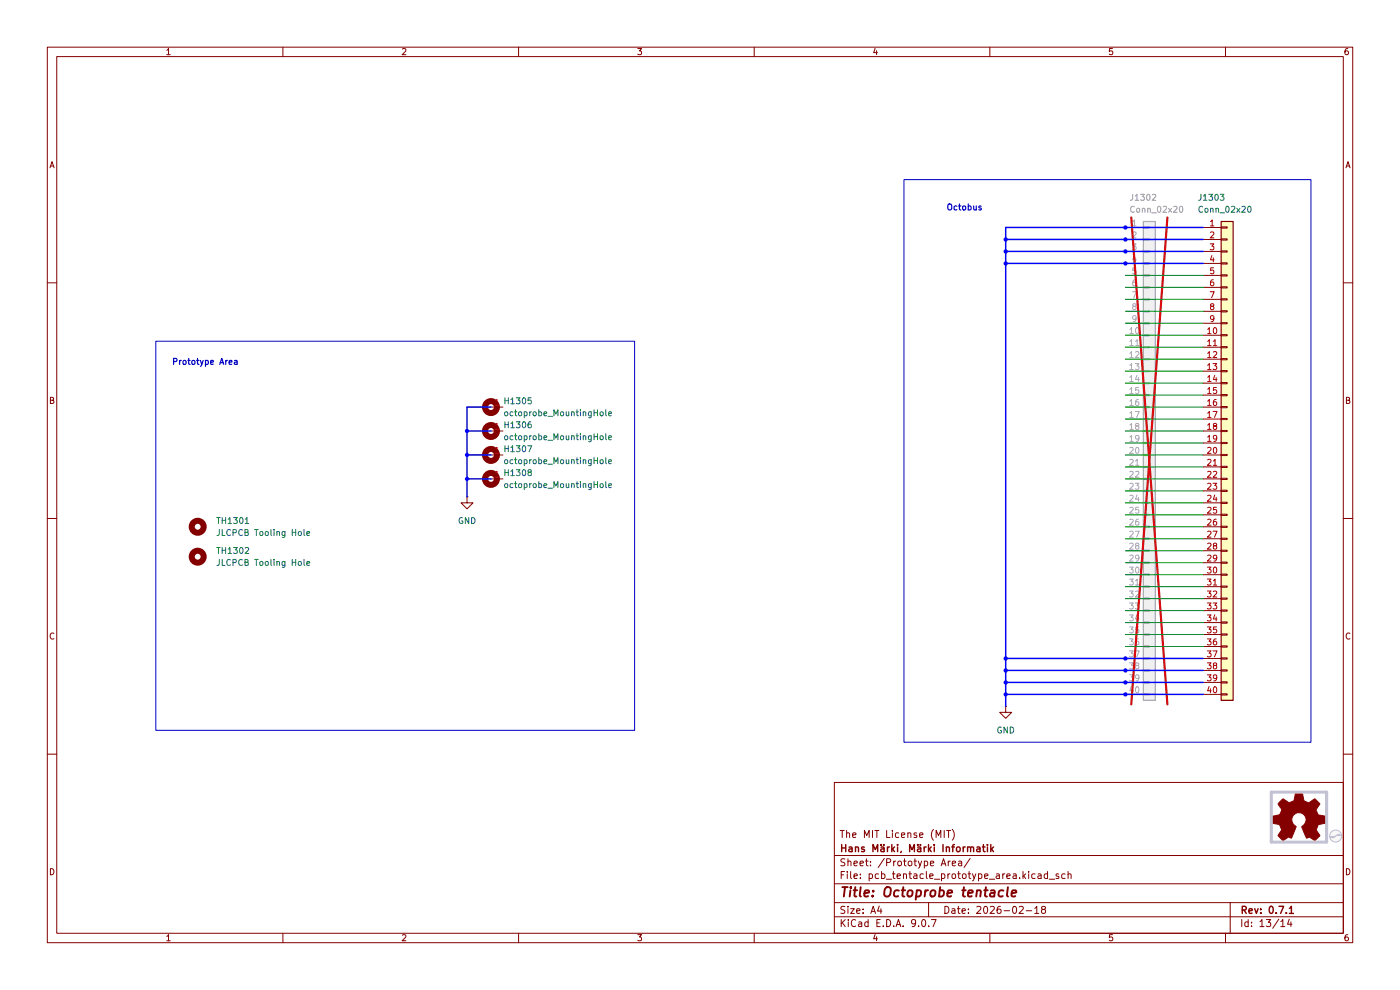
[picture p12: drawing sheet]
(kicad_sch
 (version 20250114)
 (generator "eeschema")
 (generator_version "9.0")
 (paper "A4")
 (title_block
  (title "Octoprobe tentacle")
  (date "2026-02-18")
  (rev "0.7.1")
  (company "Hans Märki, Märki Informatik")
  (comment 1 "The MIT License (MIT)"))
 (lib_symbols
  (symbol "00_project_library:JLCPCB_ToolingHole"
   (pin_numbers (hide yes))
   (pin_names
    (offset 0) (hide yes)) (exclude_from_sim no) (in_bom no) (on_board yes)
   (property "Reference" "TH" (at 3.81 1.27 0) (effects (font (size 1.27 1.27)) (justify left)))
   (property "Value" "JLCPCB Tooling Hole" (at 3.81 -1.27 0) (effects (font (size 1.27 1.27)) (justify left)))
   (property "Footprint" "00_project_library:JLCPCB_ToolingHole" (at 0 -3.81 0) (effects (font (size 1.27 1.27)) (hide yes)))
   (property "Datasheet" "https://jlcpcb.com/help/article/47-How-to-add-tooling-holes-for-PCB-assembly-order" (at 0 -11.43 0) (effects (font (size 1.27 1.27)) (hide yes)))
   (property "Description" "https://www.youtube.com/watch?v=C7-8nUU6e3E" (at 0 -7.62 0) (effects (font (size 1.27 1.27)) (hide yes)))
   (symbol "JLCPCB_ToolingHole_0_1"
    (circle (center 0 0) (radius 1.27) (stroke (width 1.27) (type default)) (fill (type none))))
   (embedded_fonts no))
  (symbol "00_project_library:octoprobe_MountingHole"
   (pin_names
    (offset 1.016)) (exclude_from_sim no) (in_bom yes) (on_board yes)
   (property "Reference" "H" (at 0 5.08 0) (effects (font (size 1.27 1.27))))
   (property "Value" "octoprobe_MountingHole" (at 0 3.175 0) (effects (font (size 1.27 1.27))))
   (property "Footprint" "MountingHole:MountingHole_3.2mm_M3_DIN965_Pad" (at 0 0 0) (effects (font (size 1.27 1.27)) (hide yes)))
   (property "Datasheet" "~" (at 0 0 0) (effects (font (size 1.27 1.27)) (hide yes)))
   (property "Description" "Mounting Hole without connection" (at 0 0 0) (effects (font (size 1.27 1.27)) (hide yes)))
   (symbol "octoprobe_MountingHole_0_0"
    (pin power_in line (at 0 0 0) (length 2.54) (name "" (effects (font (size 1.27 1.27)))) (number "1" (effects (font (size 1.27 1.27))))))
   (symbol "octoprobe_MountingHole_0_1"
    (circle (center 0 0) (radius 1.27) (stroke (width 1.27) (type default)) (fill (type none))))
   (embedded_fonts no))
  (symbol "Connector_Generic:Conn_01x40"
   (pin_names
    (offset 1.016) (hide yes)) (exclude_from_sim no) (in_bom yes) (on_board yes)
   (property "Reference" "J" (at 0 50.8 0) (effects (font (size 1.27 1.27))))
   (property "Value" "Conn_01x40" (at 0 -53.34 0) (effects (font (size 1.27 1.27))))
   (property "Footprint" "" (at 0 0 0) (effects (font (size 1.27 1.27)) (hide yes)))
   (property "Datasheet" "~" (at 0 0 0) (effects (font (size 1.27 1.27)) (hide yes)))
   (property "Description" "Generic connector, single row, 01x40, script generated (kicad-library-utils/schlib/autogen/connector/)" (at 0 0 0) (effects (font (size 1.27 1.27)) (hide yes)))
   (symbol "Conn_01x40_1_1"
    (rectangle (start -1.27 49.53) (end 1.27 -52.07) (stroke (width 0.254) (type default)) (fill (type background)))
    (rectangle (start -1.27 48.387) (end 0 48.133) (stroke (width 0.1524) (type default)) (fill (type none)))
    (rectangle (start -1.27 45.847) (end 0 45.593) (stroke (width 0.1524) (type default)) (fill (type none)))
    (rectangle (start -1.27 43.307) (end 0 43.053) (stroke (width 0.1524) (type default)) (fill (type none)))
    (rectangle (start -1.27 40.767) (end 0 40.513) (stroke (width 0.1524) (type default)) (fill (type none)))
    (rectangle (start -1.27 38.227) (end 0 37.973) (stroke (width 0.1524) (type default)) (fill (type none)))
    (rectangle (start -1.27 35.687) (end 0 35.433) (stroke (width 0.1524) (type default)) (fill (type none)))
    (rectangle (start -1.27 33.147) (end 0 32.893) (stroke (width 0.1524) (type default)) (fill (type none)))
    (rectangle (start -1.27 30.607) (end 0 30.353) (stroke (width 0.1524) (type default)) (fill (type none)))
    (rectangle (start -1.27 28.067) (end 0 27.813) (stroke (width 0.1524) (type default)) (fill (type none)))
    (rectangle (start -1.27 25.527) (end 0 25.273) (stroke (width 0.1524) (type default)) (fill (type none)))
    (rectangle (start -1.27 22.987) (end 0 22.733) (stroke (width 0.1524) (type default)) (fill (type none)))
    (rectangle (start -1.27 20.447) (end 0 20.193) (stroke (width 0.1524) (type default)) (fill (type none)))
    (rectangle (start -1.27 17.907) (end 0 17.653) (stroke (width 0.1524) (type default)) (fill (type none)))
    (rectangle (start -1.27 15.367) (end 0 15.113) (stroke (width 0.1524) (type default)) (fill (type none)))
    (rectangle (start -1.27 12.827) (end 0 12.573) (stroke (width 0.1524) (type default)) (fill (type none)))
    (rectangle (start -1.27 10.287) (end 0 10.033) (stroke (width 0.1524) (type default)) (fill (type none)))
    (rectangle (start -1.27 7.747) (end 0 7.493) (stroke (width 0.1524) (type default)) (fill (type none)))
    (rectangle (start -1.27 5.207) (end 0 4.953) (stroke (width 0.1524) (type default)) (fill (type none)))
    (rectangle (start -1.27 2.667) (end 0 2.413) (stroke (width 0.1524) (type default)) (fill (type none)))
    (rectangle (start -1.27 0.127) (end 0 -0.127) (stroke (width 0.1524) (type default)) (fill (type none)))
    (rectangle (start -1.27 -2.413) (end 0 -2.667) (stroke (width 0.1524) (type default)) (fill (type none)))
    (rectangle (start -1.27 -4.953) (end 0 -5.207) (stroke (width 0.1524) (type default)) (fill (type none)))
    (rectangle (start -1.27 -7.493) (end 0 -7.747) (stroke (width 0.1524) (type default)) (fill (type none)))
    (rectangle (start -1.27 -10.033) (end 0 -10.287) (stroke (width 0.1524) (type default)) (fill (type none)))
    (rectangle (start -1.27 -12.573) (end 0 -12.827) (stroke (width 0.1524) (type default)) (fill (type none)))
    (rectangle (start -1.27 -15.113) (end 0 -15.367) (stroke (width 0.1524) (type default)) (fill (type none)))
    (rectangle (start -1.27 -17.653) (end 0 -17.907) (stroke (width 0.1524) (type default)) (fill (type none)))
    (rectangle (start -1.27 -20.193) (end 0 -20.447) (stroke (width 0.1524) (type default)) (fill (type none)))
    (rectangle (start -1.27 -22.733) (end 0 -22.987) (stroke (width 0.1524) (type default)) (fill (type none)))
    (rectangle (start -1.27 -25.273) (end 0 -25.527) (stroke (width 0.1524) (type default)) (fill (type none)))
    (rectangle (start -1.27 -27.813) (end 0 -28.067) (stroke (width 0.1524) (type default)) (fill (type none)))
    (rectangle (start -1.27 -30.353) (end 0 -30.607) (stroke (width 0.1524) (type default)) (fill (type none)))
    (rectangle (start -1.27 -32.893) (end 0 -33.147) (stroke (width 0.1524) (type default)) (fill (type none)))
    (rectangle (start -1.27 -35.433) (end 0 -35.687) (stroke (width 0.1524) (type default)) (fill (type none)))
    (rectangle (start -1.27 -37.973) (end 0 -38.227) (stroke (width 0.1524) (type default)) (fill (type none)))
    (rectangle (start -1.27 -40.513) (end 0 -40.767) (stroke (width 0.1524) (type default)) (fill (type none)))
    (rectangle (start -1.27 -43.053) (end 0 -43.307) (stroke (width 0.1524) (type default)) (fill (type none)))
    (rectangle (start -1.27 -45.593) (end 0 -45.847) (stroke (width 0.1524) (type default)) (fill (type none)))
    (rectangle (start -1.27 -48.133) (end 0 -48.387) (stroke (width 0.1524) (type default)) (fill (type none)))
    (rectangle (start -1.27 -50.673) (end 0 -50.927) (stroke (width 0.1524) (type default)) (fill (type none)))
    (pin passive line (at -5.08 48.26 0) (length 3.81) (name "Pin_1" (effects (font (size 1.27 1.27)))) (number "1" (effects (font (size 1.27 1.27)))))
    (pin passive line (at -5.08 45.72 0) (length 3.81) (name "Pin_2" (effects (font (size 1.27 1.27)))) (number "2" (effects (font (size 1.27 1.27)))))
    (pin passive line (at -5.08 43.18 0) (length 3.81) (name "Pin_3" (effects (font (size 1.27 1.27)))) (number "3" (effects (font (size 1.27 1.27)))))
    (pin passive line (at -5.08 40.64 0) (length 3.81) (name "Pin_4" (effects (font (size 1.27 1.27)))) (number "4" (effects (font (size 1.27 1.27)))))
    (pin passive line (at -5.08 38.1 0) (length 3.81) (name "Pin_5" (effects (font (size 1.27 1.27)))) (number "5" (effects (font (size 1.27 1.27)))))
    (pin passive line (at -5.08 35.56 0) (length 3.81) (name "Pin_6" (effects (font (size 1.27 1.27)))) (number "6" (effects (font (size 1.27 1.27)))))
    (pin passive line (at -5.08 33.02 0) (length 3.81) (name "Pin_7" (effects (font (size 1.27 1.27)))) (number "7" (effects (font (size 1.27 1.27)))))
    (pin passive line (at -5.08 30.48 0) (length 3.81) (name "Pin_8" (effects (font (size 1.27 1.27)))) (number "8" (effects (font (size 1.27 1.27)))))
    (pin passive line (at -5.08 27.94 0) (length 3.81) (name "Pin_9" (effects (font (size 1.27 1.27)))) (number "9" (effects (font (size 1.27 1.27)))))
    (pin passive line (at -5.08 25.4 0) (length 3.81) (name "Pin_10" (effects (font (size 1.27 1.27)))) (number "10" (effects (font (size 1.27 1.27)))))
    (pin passive line (at -5.08 22.86 0) (length 3.81) (name "Pin_11" (effects (font (size 1.27 1.27)))) (number "11" (effects (font (size 1.27 1.27)))))
    (pin passive line (at -5.08 20.32 0) (length 3.81) (name "Pin_12" (effects (font (size 1.27 1.27)))) (number "12" (effects (font (size 1.27 1.27)))))
    (pin passive line (at -5.08 17.78 0) (length 3.81) (name "Pin_13" (effects (font (size 1.27 1.27)))) (number "13" (effects (font (size 1.27 1.27)))))
    (pin passive line (at -5.08 15.24 0) (length 3.81) (name "Pin_14" (effects (font (size 1.27 1.27)))) (number "14" (effects (font (size 1.27 1.27)))))
    (pin passive line (at -5.08 12.7 0) (length 3.81) (name "Pin_15" (effects (font (size 1.27 1.27)))) (number "15" (effects (font (size 1.27 1.27)))))
    (pin passive line (at -5.08 10.16 0) (length 3.81) (name "Pin_16" (effects (font (size 1.27 1.27)))) (number "16" (effects (font (size 1.27 1.27)))))
    (pin passive line (at -5.08 7.62 0) (length 3.81) (name "Pin_17" (effects (font (size 1.27 1.27)))) (number "17" (effects (font (size 1.27 1.27)))))
    (pin passive line (at -5.08 5.08 0) (length 3.81) (name "Pin_18" (effects (font (size 1.27 1.27)))) (number "18" (effects (font (size 1.27 1.27)))))
    (pin passive line (at -5.08 2.54 0) (length 3.81) (name "Pin_19" (effects (font (size 1.27 1.27)))) (number "19" (effects (font (size 1.27 1.27)))))
    (pin passive line (at -5.08 0 0) (length 3.81) (name "Pin_20" (effects (font (size 1.27 1.27)))) (number "20" (effects (font (size 1.27 1.27)))))
    (pin passive line (at -5.08 -2.54 0) (length 3.81) (name "Pin_21" (effects (font (size 1.27 1.27)))) (number "21" (effects (font (size 1.27 1.27)))))
    (pin passive line (at -5.08 -5.08 0) (length 3.81) (name "Pin_22" (effects (font (size 1.27 1.27)))) (number "22" (effects (font (size 1.27 1.27)))))
    (pin passive line (at -5.08 -7.62 0) (length 3.81) (name "Pin_23" (effects (font (size 1.27 1.27)))) (number "23" (effects (font (size 1.27 1.27)))))
    (pin passive line (at -5.08 -10.16 0) (length 3.81) (name "Pin_24" (effects (font (size 1.27 1.27)))) (number "24" (effects (font (size 1.27 1.27)))))
    (pin passive line (at -5.08 -12.7 0) (length 3.81) (name "Pin_25" (effects (font (size 1.27 1.27)))) (number "25" (effects (font (size 1.27 1.27)))))
    (pin passive line (at -5.08 -15.24 0) (length 3.81) (name "Pin_26" (effects (font (size 1.27 1.27)))) (number "26" (effects (font (size 1.27 1.27)))))
    (pin passive line (at -5.08 -17.78 0) (length 3.81) (name "Pin_27" (effects (font (size 1.27 1.27)))) (number "27" (effects (font (size 1.27 1.27)))))
    (pin passive line (at -5.08 -20.32 0) (length 3.81) (name "Pin_28" (effects (font (size 1.27 1.27)))) (number "28" (effects (font (size 1.27 1.27)))))
    (pin passive line (at -5.08 -22.86 0) (length 3.81) (name "Pin_29" (effects (font (size 1.27 1.27)))) (number "29" (effects (font (size 1.27 1.27)))))
    (pin passive line (at -5.08 -25.4 0) (length 3.81) (name "Pin_30" (effects (font (size 1.27 1.27)))) (number "30" (effects (font (size 1.27 1.27)))))
    (pin passive line (at -5.08 -27.94 0) (length 3.81) (name "Pin_31" (effects (font (size 1.27 1.27)))) (number "31" (effects (font (size 1.27 1.27)))))
    (pin passive line (at -5.08 -30.48 0) (length 3.81) (name "Pin_32" (effects (font (size 1.27 1.27)))) (number "32" (effects (font (size 1.27 1.27)))))
    (pin passive line (at -5.08 -33.02 0) (length 3.81) (name "Pin_33" (effects (font (size 1.27 1.27)))) (number "33" (effects (font (size 1.27 1.27)))))
    (pin passive line (at -5.08 -35.56 0) (length 3.81) (name "Pin_34" (effects (font (size 1.27 1.27)))) (number "34" (effects (font (size 1.27 1.27)))))
    (pin passive line (at -5.08 -38.1 0) (length 3.81) (name "Pin_35" (effects (font (size 1.27 1.27)))) (number "35" (effects (font (size 1.27 1.27)))))
    (pin passive line (at -5.08 -40.64 0) (length 3.81) (name "Pin_36" (effects (font (size 1.27 1.27)))) (number "36" (effects (font (size 1.27 1.27)))))
    (pin passive line (at -5.08 -43.18 0) (length 3.81) (name "Pin_37" (effects (font (size 1.27 1.27)))) (number "37" (effects (font (size 1.27 1.27)))))
    (pin passive line (at -5.08 -45.72 0) (length 3.81) (name "Pin_38" (effects (font (size 1.27 1.27)))) (number "38" (effects (font (size 1.27 1.27)))))
    (pin passive line (at -5.08 -48.26 0) (length 3.81) (name "Pin_39" (effects (font (size 1.27 1.27)))) (number "39" (effects (font (size 1.27 1.27)))))
    (pin passive line (at -5.08 -50.8 0) (length 3.81) (name "Pin_40" (effects (font (size 1.27 1.27)))) (number "40" (effects (font (size 1.27 1.27))))))
   (embedded_fonts no))
  (symbol "Graphic:Logo_Open_Hardware_Small" (exclude_from_sim no) (in_bom no) (on_board no)
   (property "Reference" "#SYM" (at 0 6.985 0) (effects (font (size 1.27 1.27)) (hide yes)))
   (property "Value" "Logo_Open_Hardware_Small" (at 0 -5.715 0) (effects (font (size 1.27 1.27)) (hide yes)))
   (property "Footprint" "" (at 0 0 0) (effects (font (size 1.27 1.27)) (hide yes)))
   (property "Datasheet" "~" (at 0 0 0) (effects (font (size 1.27 1.27)) (hide yes)))
   (property "Description" "Open Hardware logo, small" (at 0 0 0) (effects (font (size 1.27 1.27)) (hide yes)))
   (property "Sim.Enable" "0" (at 0 0 0) (effects (font (size 1.27 1.27)) (hide yes)))
   (symbol "Logo_Open_Hardware_Small_0_1"
    (polyline (pts (xy 3.3528 -4.3434) (xy 3.302 -4.318) (xy 3.175 -4.2418) (xy 2.9972 -4.1148) (xy 2.7686 -3.9624) (xy 2.54 -3.81) (xy 2.3622 -3.7084) (xy 2.2352 -3.6068) (xy 2.1844 -3.5814) (xy 2.159 -3.6068) (xy 2.0574 -3.6576) (xy 1.905 -3.7338) (xy 1.8034 -3.7846) (xy 1.6764 -3.8354) (xy 1.6002 -3.8354) (xy 1.6002 -3.8354) (xy 1.5494 -3.7338) (xy 1.4732 -3.5306) (xy 1.3462 -3.302) (xy 1.2446 -3.0226) (xy 1.1176 -2.7178) (xy 0.9652 -2.413) (xy 0.8636 -2.1082) (xy 0.7366 -1.8288) (xy 0.6604 -1.6256) (xy 0.6096 -1.4732) (xy 0.5842 -1.397) (xy 0.5842 -1.397) (xy 0.6604 -1.3208) (xy 0.7874 -1.2446) (xy 1.0414 -1.016) (xy 1.2954 -0.6858) (xy 1.4478 -0.3302) (xy 1.524 0.0762) (xy 1.4732 0.4572) (xy 1.3208 0.8128) (xy 1.0668 1.143) (xy 0.762 1.3716) (xy 0.4064 1.524) (xy 0 1.5748) (xy -0.381 1.5494) (xy -0.7366 1.397) (xy -1.0668 1.143) (xy -1.2192 0.9906) (xy -1.397 0.6604) (xy -1.524 0.3048) (xy -1.524 0.2286) (xy -1.4986 -0.1778) (xy -1.397 -0.5334) (xy -1.1938 -0.8636) (xy -0.9144 -1.143) (xy -0.8636 -1.1684) (xy -0.7366 -1.27) (xy -0.635 -1.3462) (xy -0.5842 -1.397) (xy -1.0668 -2.5908) (xy -1.143 -2.794) (xy -1.2954 -3.1242) (xy -1.397 -3.4036) (xy -1.4986 -3.6322) (xy -1.5748 -3.7846) (xy -1.6002 -3.8354) (xy -1.6002 -3.8354) (xy -1.651 -3.8354) (xy -1.7272 -3.81) (xy -1.905 -3.7338) (xy -2.0066 -3.683) (xy -2.1336 -3.6068) (xy -2.2098 -3.5814) (xy -2.2606 -3.6068) (xy -2.3622 -3.683) (xy -2.54 -3.81) (xy -2.7686 -3.9624) (xy -2.9718 -4.0894) (xy -3.1496 -4.2164) (xy -3.302 -4.318) (xy -3.3528 -4.3434) (xy -3.3782 -4.3434) (xy -3.429 -4.318) (xy -3.5306 -4.2164) (xy -3.7084 -4.064) (xy -3.937 -3.8354) (xy -3.9624 -3.81) (xy -4.1656 -3.6068) (xy -4.318 -3.4544) (xy -4.4196 -3.3274) (xy -4.445 -3.2766) (xy -4.445 -3.2766) (xy -4.4196 -3.2258) (xy -4.318 -3.0734) (xy -4.2164 -2.8956) (xy -4.064 -2.667) (xy -3.6576 -2.0828) (xy -3.8862 -1.5494) (xy -3.937 -1.3716) (xy -4.0386 -1.1684) (xy -4.0894 -1.0414) (xy -4.1148 -0.9652) (xy -4.191 -0.9398) (xy -4.318 -0.9144) (xy -4.5466 -0.8636) (xy -4.8006 -0.8128) (xy -5.0546 -0.7874) (xy -5.2578 -0.7366) (xy -5.4356 -0.7112) (xy -5.5118 -0.6858) (xy -5.5118 -0.6858) (xy -5.5372 -0.635) (xy -5.5372 -0.5588) (xy -5.5372 -0.4318) (xy -5.5626 -0.2286) (xy -5.5626 0.0762) (xy -5.5626 0.127) (xy -5.5372 0.4064) (xy -5.5372 0.635) (xy -5.5372 0.762) (xy -5.5372 0.8382) (xy -5.5372 0.8382) (xy -5.461 0.8382) (xy -5.3086 0.889) (xy -5.08 0.9144) (xy -4.826 0.9652) (xy -4.8006 0.9906) (xy -4.5466 1.0414) (xy -4.318 1.0668) (xy -4.1656 1.1176) (xy -4.0894 1.143) (xy -4.0894 1.143) (xy -4.0386 1.2446) (xy -3.9624 1.4224) (xy -3.8608 1.6256) (xy -3.7846 1.8288) (xy -3.7084 2.0066) (xy -3.6576 2.159) (xy -3.6322 2.2098) (xy -3.6322 2.2098) (xy -3.683 2.286) (xy -3.7592 2.413) (xy -3.8862 2.5908) (xy -4.064 2.8194) (xy -4.064 2.8448) (xy -4.2164 3.0734) (xy -4.3434 3.2512) (xy -4.4196 3.3782) (xy -4.445 3.4544) (xy -4.445 3.4544) (xy -4.3942 3.5052) (xy -4.2926 3.6322) (xy -4.1148 3.81) (xy -3.937 4.0132) (xy -3.8608 4.064) (xy -3.6576 4.2926) (xy -3.5052 4.4196) (xy -3.4036 4.4958) (xy -3.3528 4.5212) (xy -3.3528 4.5212) (xy -3.302 4.4704) (xy -3.1496 4.3688) (xy -2.9718 4.2418) (xy -2.7432 4.0894) (xy -2.7178 4.0894) (xy -2.4892 3.937) (xy -2.3114 3.81) (xy -2.1844 3.7084) (xy -2.1336 3.683) (xy -2.1082 3.683) (xy -2.032 3.7084) (xy -1.8542 3.7592) (xy -1.6764 3.8354) (xy -1.4732 3.937) (xy -1.27 4.0132) (xy -1.143 4.064) (xy -1.0668 4.1148) (xy -1.0668 4.1148) (xy -1.0414 4.191) (xy -1.016 4.3434) (xy -0.9652 4.572) (xy -0.9144 4.8514) (xy -0.889 4.9022) (xy -0.8382 5.1562) (xy -0.8128 5.3848) (xy -0.7874 5.5372) (xy -0.762 5.588) (xy -0.7112 5.6134) (xy -0.5842 5.6134) (xy -0.4064 5.6134) (xy -0.1524 5.6134) (xy 0.0762 5.6134) (xy 0.3302 5.6134) (xy 0.5334 5.6134) (xy 0.6858 5.588) (xy 0.7366 5.588) (xy 0.7366 5.588) (xy 0.762 5.5118) (xy 0.8128 5.334) (xy 0.8382 5.1054) (xy 0.9144 4.826) (xy 0.9144 4.7752) (xy 0.9652 4.5212) (xy 1.016 4.2926) (xy 1.0414 4.1402) (xy 1.0668 4.0894) (xy 1.0668 4.0894) (xy 1.1938 4.0386) (xy 1.3716 3.9624) (xy 1.5748 3.8608) (xy 2.0828 3.6576) (xy 2.7178 4.0894) (xy 2.7686 4.1402) (xy 2.9972 4.2926) (xy 3.175 4.4196) (xy 3.302 4.4958) (xy 3.3782 4.5212) (xy 3.3782 4.5212) (xy 3.429 4.4704) (xy 3.556 4.3434) (xy 3.7338 4.191) (xy 3.9116 3.9878) (xy 4.064 3.8354) (xy 4.2418 3.6576) (xy 4.3434 3.556) (xy 4.4196 3.4798) (xy 4.4196 3.429) (xy 4.4196 3.4036) (xy 4.3942 3.3274) (xy 4.2926 3.2004) (xy 4.1656 2.9972) (xy 4.0132 2.794) (xy 3.8862 2.5908) (xy 3.7592 2.3876) (xy 3.6576 2.2352) (xy 3.6322 2.159) (xy 3.6322 2.1336) (xy 3.683 2.0066) (xy 3.7592 1.8288) (xy 3.8608 1.6002) (xy 4.064 1.1176) (xy 4.3942 1.0414) (xy 4.5974 1.016) (xy 4.8768 0.9652) (xy 5.1308 0.9144) (xy 5.5372 0.8382) (xy 5.5626 -0.6604) (xy 5.4864 -0.6858) (xy 5.4356 -0.6858) (xy 5.2832 -0.7366) (xy 5.0546 -0.762) (xy 4.8006 -0.8128) (xy 4.5974 -0.8636) (xy 4.3688 -0.9144) (xy 4.2164 -0.9398) (xy 4.1402 -0.9398) (xy 4.1148 -0.9652) (xy 4.064 -1.0668) (xy 3.9878 -1.2446) (xy 3.9116 -1.4478) (xy 3.81 -1.651) (xy 3.7338 -1.8542) (xy 3.683 -2.0066) (xy 3.6576 -2.0828) (xy 3.683 -2.1336) (xy 3.7846 -2.2606) (xy 3.8862 -2.4638) (xy 4.0386 -2.667) (xy 4.191 -2.8956) (xy 4.318 -3.0734) (xy 4.3942 -3.2004) (xy 4.445 -3.2766) (xy 4.4196 -3.3274) (xy 4.3434 -3.429) (xy 4.1656 -3.5814) (xy 3.937 -3.8354) (xy 3.8862 -3.8608) (xy 3.683 -4.064) (xy 3.5306 -4.2164) (xy 3.4036 -4.318) (xy 3.3528 -4.3434)) (stroke (width 0) (type default)) (fill (type outline))))
   (embedded_fonts no))
  (symbol "power:GND"
   (power)
   (pin_numbers (hide yes))
   (pin_names
    (offset 0) (hide yes)) (exclude_from_sim no) (in_bom yes) (on_board yes)
   (property "Reference" "#PWR" (at 0 -6.35 0) (effects (font (size 1.27 1.27)) (hide yes)))
   (property "Value" "GND" (at 0 -3.81 0) (effects (font (size 1.27 1.27))))
   (property "Footprint" "" (at 0 0 0) (effects (font (size 1.27 1.27)) (hide yes)))
   (property "Datasheet" "" (at 0 0 0) (effects (font (size 1.27 1.27)) (hide yes)))
   (property "Description" "Power symbol creates a global label with name \"GND\" , ground" (at 0 0 0) (effects (font (size 1.27 1.27)) (hide yes)))
   (symbol "GND_0_1"
    (polyline (pts (xy 0 0) (xy 0 -1.27) (xy 1.27 -1.27) (xy 0 -2.54) (xy -1.27 -1.27) (xy 0 -1.27)) (stroke (width 0) (type default)) (fill (type none))))
   (symbol "GND_1_1"
    (pin power_in line (at 0 0 270) (length 0) (name "~" (effects (font (size 1.27 1.27)))) (number "1" (effects (font (size 1.27 1.27))))))
   (embedded_fonts no)))
 (rectangle
  (start 191.77 38.1)
  (end 278.13 157.48)
  (stroke (width 0) (type default))
  (fill (type none)))
 (rectangle
  (start 33.02 72.39)
  (end 134.62 154.94)
  (stroke (width 0) (type default))
  (fill (type none)))
 (text "Octobus"
  (exclude_from_sim no)
  (at 200.66 44.958 0)
  (effects (font (size 1.27 1.27) (thickness 0.254)
    (bold yes)) (justify left bottom)))
 (text "Prototype Area"
  (exclude_from_sim no)
  (at 36.322 77.724 0)
  (effects (font (size 1.27 1.27) (thickness 0.254)
    (bold yes)) (justify left bottom)))
 (junction
  (at 99.06 91.44)
  (diameter 0)
  (color 0 0 0 0))
 (junction
  (at 238.76 55.88)
  (diameter 0)
  (color 0 0 0 0))
 (junction
  (at 238.76 144.78)
  (diameter 0)
  (color 0 0 0 0))
 (junction
  (at 213.36 142.24)
  (diameter 0)
  (color 0 0 0 0))
 (junction
  (at 238.76 50.8)
  (diameter 0)
  (color 0 0 0 0))
 (junction
  (at 99.06 96.52)
  (diameter 0)
  (color 0 0 0 0))
 (junction
  (at 213.36 144.78)
  (diameter 0)
  (color 0 0 0 0))
 (junction
  (at 238.76 53.34)
  (diameter 0)
  (color 0 0 0 0))
 (junction
  (at 213.36 53.34)
  (diameter 0)
  (color 0 0 0 0))
 (junction
  (at 238.76 48.26)
  (diameter 0)
  (color 0 0 0 0))
 (junction
  (at 213.36 50.8)
  (diameter 0)
  (color 0 0 0 0))
 (junction
  (at 213.36 139.7)
  (diameter 0)
  (color 0 0 0 0))
 (junction
  (at 238.76 147.32)
  (diameter 0)
  (color 0 0 0 0))
 (junction
  (at 99.06 101.6)
  (diameter 0)
  (color 0 0 0 0))
 (junction
  (at 213.36 147.32)
  (diameter 0)
  (color 0 0 0 0))
 (junction
  (at 213.36 55.88)
  (diameter 0)
  (color 0 0 0 0))
 (junction
  (at 238.76 139.7)
  (diameter 0)
  (color 0 0 0 0))
 (junction
  (at 238.76 142.24)
  (diameter 0)
  (color 0 0 0 0))
 (wire
  (pts (xy 238.76 109.22) (xy 255.27 109.22))
  (stroke (width 0) (type default)))
 (wire
  (pts (xy 99.06 101.6) (xy 104.14 101.6))
  (stroke (width 0) (type default)))
 (wire
  (pts (xy 238.76 147.32) (xy 255.27 147.32))
  (stroke (width 0) (type default)))
 (wire
  (pts (xy 238.76 76.2) (xy 255.27 76.2))
  (stroke (width 0) (type default)))
 (wire
  (pts (xy 99.06 91.44) (xy 99.06 96.52))
  (stroke (width 0) (type default)))
 (wire
  (pts (xy 238.76 88.9) (xy 255.27 88.9))
  (stroke (width 0) (type default)))
 (wire
  (pts (xy 255.27 144.78) (xy 238.76 144.78))
  (stroke (width 0) (type default)))
 (wire
  (pts (xy 238.76 114.3) (xy 255.27 114.3))
  (stroke (width 0) (type default)))
 (wire
  (pts (xy 213.36 50.8) (xy 238.76 50.8))
  (stroke (width 0) (type default)))
 (wire
  (pts (xy 213.36 53.34) (xy 238.76 53.34))
  (stroke (width 0) (type default)))
 (wire
  (pts (xy 238.76 81.28) (xy 255.27 81.28))
  (stroke (width 0) (type default)))
 (wire
  (pts (xy 213.36 55.88) (xy 238.76 55.88))
  (stroke (width 0) (type default)))
 (wire
  (pts (xy 255.27 48.26) (xy 238.76 48.26))
  (stroke (width 0) (type default)))
 (wire
  (pts (xy 213.36 144.78) (xy 213.36 147.32))
  (stroke (width 0) (type default)))
 (wire
  (pts (xy 238.76 63.5) (xy 255.27 63.5))
  (stroke (width 0) (type default)))
 (wire
  (pts (xy 213.36 144.78) (xy 238.76 144.78))
  (stroke (width 0) (type default)))
 (wire
  (pts (xy 213.36 48.26) (xy 213.36 50.8))
  (stroke (width 0) (type default)))
 (wire
  (pts (xy 238.76 134.62) (xy 255.27 134.62))
  (stroke (width 0) (type default)))
 (wire
  (pts (xy 238.76 50.8) (xy 255.27 50.8))
  (stroke (width 0) (type default)))
 (wire
  (pts (xy 238.76 127) (xy 255.27 127))
  (stroke (width 0) (type default)))
 (wire
  (pts (xy 99.06 96.52) (xy 99.06 101.6))
  (stroke (width 0) (type default)))
 (wire
  (pts (xy 238.76 78.74) (xy 255.27 78.74))
  (stroke (width 0) (type default)))
 (wire
  (pts (xy 255.27 139.7) (xy 238.76 139.7))
  (stroke (width 0) (type default)))
 (wire
  (pts (xy 238.76 93.98) (xy 255.27 93.98))
  (stroke (width 0) (type default)))
 (wire
  (pts (xy 99.06 91.44) (xy 104.14 91.44))
  (stroke (width 0) (type default)))
 (wire
  (pts (xy 238.76 83.82) (xy 255.27 83.82))
  (stroke (width 0) (type default)))
 (wire
  (pts (xy 213.36 147.32) (xy 238.76 147.32))
  (stroke (width 0) (type default)))
 (wire
  (pts (xy 238.76 91.44) (xy 255.27 91.44))
  (stroke (width 0) (type default)))
 (wire
  (pts (xy 238.76 106.68) (xy 255.27 106.68))
  (stroke (width 0) (type default)))
 (wire
  (pts (xy 213.36 149.86) (xy 213.36 147.32))
  (stroke (width 0) (type default)))
 (wire
  (pts (xy 213.36 142.24) (xy 213.36 144.78))
  (stroke (width 0) (type default)))
 (wire
  (pts (xy 238.76 96.52) (xy 255.27 96.52))
  (stroke (width 0) (type default)))
 (wire
  (pts (xy 238.76 121.92) (xy 255.27 121.92))
  (stroke (width 0) (type default)))
 (wire
  (pts (xy 238.76 124.46) (xy 255.27 124.46))
  (stroke (width 0) (type default)))
 (wire
  (pts (xy 238.76 119.38) (xy 255.27 119.38))
  (stroke (width 0) (type default)))
 (wire
  (pts (xy 213.36 142.24) (xy 238.76 142.24))
  (stroke (width 0) (type default)))
 (wire
  (pts (xy 238.76 68.58) (xy 255.27 68.58))
  (stroke (width 0) (type default)))
 (wire
  (pts (xy 213.36 55.88) (xy 213.36 139.7))
  (stroke (width 0) (type default)))
 (wire
  (pts (xy 238.76 132.08) (xy 255.27 132.08))
  (stroke (width 0) (type default)))
 (wire
  (pts (xy 99.06 86.36) (xy 99.06 91.44))
  (stroke (width 0) (type default)))
 (wire
  (pts (xy 238.76 111.76) (xy 255.27 111.76))
  (stroke (width 0) (type default)))
 (wire
  (pts (xy 213.36 50.8) (xy 213.36 53.34))
  (stroke (width 0) (type default)))
 (wire
  (pts (xy 238.76 53.34) (xy 255.27 53.34))
  (stroke (width 0) (type default)))
 (wire
  (pts (xy 238.76 73.66) (xy 255.27 73.66))
  (stroke (width 0) (type default)))
 (wire
  (pts (xy 99.06 96.52) (xy 104.14 96.52))
  (stroke (width 0) (type default)))
 (wire
  (pts (xy 238.76 60.96) (xy 255.27 60.96))
  (stroke (width 0) (type default)))
 (wire
  (pts (xy 213.36 53.34) (xy 213.36 55.88))
  (stroke (width 0) (type default)))
 (wire
  (pts (xy 238.76 129.54) (xy 255.27 129.54))
  (stroke (width 0) (type default)))
 (wire
  (pts (xy 238.76 86.36) (xy 255.27 86.36))
  (stroke (width 0) (type default)))
 (wire
  (pts (xy 238.76 101.6) (xy 255.27 101.6))
  (stroke (width 0) (type default)))
 (wire
  (pts (xy 238.76 137.16) (xy 255.27 137.16))
  (stroke (width 0) (type default)))
 (wire
  (pts (xy 238.76 142.24) (xy 255.27 142.24))
  (stroke (width 0) (type default)))
 (wire
  (pts (xy 238.76 71.12) (xy 255.27 71.12))
  (stroke (width 0) (type default)))
 (wire
  (pts (xy 99.06 101.6) (xy 99.06 105.41))
  (stroke (width 0) (type default)))
 (wire
  (pts (xy 238.76 66.04) (xy 255.27 66.04))
  (stroke (width 0) (type default)))
 (wire
  (pts (xy 213.36 139.7) (xy 213.36 142.24))
  (stroke (width 0) (type default)))
 (wire
  (pts (xy 238.76 99.06) (xy 255.27 99.06))
  (stroke (width 0) (type default)))
 (wire
  (pts (xy 238.76 55.88) (xy 255.27 55.88))
  (stroke (width 0) (type default)))
 (wire
  (pts (xy 213.36 139.7) (xy 238.76 139.7))
  (stroke (width 0) (type default)))
 (wire
  (pts (xy 238.76 116.84) (xy 255.27 116.84))
  (stroke (width 0) (type default)))
 (wire
  (pts (xy 238.76 104.14) (xy 255.27 104.14))
  (stroke (width 0) (type default)))
 (wire
  (pts (xy 238.76 58.42) (xy 255.27 58.42))
  (stroke (width 0) (type default)))
 (wire
  (pts (xy 213.36 48.26) (xy 238.76 48.26))
  (stroke (width 0) (type default)))
 (wire
  (pts (xy 104.14 86.36) (xy 99.06 86.36))
  (stroke (width 0) (type default)))
 (symbol
  (lib_id "00_project_library:octoprobe_MountingHole")
  (at 104.14 101.6 0)
  (unit 1)
  (exclude_from_sim no)
  (in_bom no)
  (on_board yes)
  (dnp no)
  (fields_autoplaced yes)
  (property "Reference" "H1308" (at 106.68 100.3299 0) (effects (font (size 1.27 1.27)) (justify left)))
  (property "Value" "octoprobe_MountingHole" (at 106.68 102.8699 0) (effects (font (size 1.27 1.27)) (justify left)))
  (property "Footprint" "MountingHole:MountingHole_3.2mm_M3_DIN965_Pad" (at 104.14 101.6 0) (effects (font (size 1.27 1.27)) (hide yes)))
  (property "Datasheet" "~" (at 104.14 101.6 0) (effects (font (size 1.27 1.27)) (hide yes)))
  (property "Description" "Mounting Hole without connection" (at 104.14 101.6 0) (effects (font (size 1.27 1.27)) (hide yes)))
  (pin "1"))
 (symbol
  (lib_id "00_project_library:octoprobe_MountingHole")
  (at 104.14 86.36 0)
  (unit 1)
  (exclude_from_sim no)
  (in_bom no)
  (on_board yes)
  (dnp no)
  (fields_autoplaced yes)
  (property "Reference" "H1305" (at 106.68 85.0899 0) (effects (font (size 1.27 1.27)) (justify left)))
  (property "Value" "octoprobe_MountingHole" (at 106.68 87.6299 0) (effects (font (size 1.27 1.27)) (justify left)))
  (property "Footprint" "MountingHole:MountingHole_3.2mm_M3_DIN965_Pad" (at 104.14 86.36 0) (effects (font (size 1.27 1.27)) (hide yes)))
  (property "Datasheet" "~" (at 104.14 86.36 0) (effects (font (size 1.27 1.27)) (hide yes)))
  (property "Description" "Mounting Hole without connection" (at 104.14 86.36 0) (effects (font (size 1.27 1.27)) (hide yes)))
  (pin "1"))
 (symbol
  (lib_id "00_project_library:octoprobe_MountingHole")
  (at 104.14 91.44 0)
  (unit 1)
  (exclude_from_sim no)
  (in_bom no)
  (on_board yes)
  (dnp no)
  (fields_autoplaced yes)
  (property "Reference" "H1306" (at 106.68 90.1699 0) (effects (font (size 1.27 1.27)) (justify left)))
  (property "Value" "octoprobe_MountingHole" (at 106.68 92.7099 0) (effects (font (size 1.27 1.27)) (justify left)))
  (property "Footprint" "MountingHole:MountingHole_3.2mm_M3_DIN965_Pad" (at 104.14 91.44 0) (effects (font (size 1.27 1.27)) (hide yes)))
  (property "Datasheet" "~" (at 104.14 91.44 0) (effects (font (size 1.27 1.27)) (hide yes)))
  (property "Description" "Mounting Hole without connection" (at 104.14 91.44 0) (effects (font (size 1.27 1.27)) (hide yes)))
  (pin "1"))
 (symbol
  (lib_id "power:GND")
  (at 99.06 105.41 0)
  (unit 1)
  (exclude_from_sim no)
  (in_bom yes)
  (on_board yes)
  (dnp no)
  (fields_autoplaced yes)
  (property "Reference" "#PWR01302" (at 99.06 111.76 0) (effects (font (size 1.27 1.27)) (hide yes)))
  (property "Value" "GND" (at 99.06 110.49 0) (effects (font (size 1.27 1.27))))
  (property "Footprint" "" (at 99.06 105.41 0) (effects (font (size 1.27 1.27)) (hide yes)))
  (property "Datasheet" "" (at 99.06 105.41 0) (effects (font (size 1.27 1.27)) (hide yes)))
  (property "Description" "Power symbol creates a global label with name \"GND\" , ground" (at 99.06 105.41 0) (effects (font (size 1.27 1.27)) (hide yes)))
  (pin "1"))
 (symbol
  (lib_id "Graphic:Logo_Open_Hardware_Small")
  (at 275.59 173.99 0)
  (unit 1)
  (exclude_from_sim yes)
  (in_bom no)
  (on_board no)
  (dnp no)
  (fields_autoplaced yes)
  (property "Reference" "#SYM1301" (at 275.59 167.005 0) (effects (font (size 1.27 1.27)) (hide yes)))
  (property "Value" "Logo_Open_Hardware_Small" (at 275.59 179.705 0) (effects (font (size 1.27 1.27)) (hide yes)))
  (property "Footprint" "" (at 275.59 173.99 0) (effects (font (size 1.27 1.27)) (hide yes)))
  (property "Datasheet" "~" (at 275.59 173.99 0) (effects (font (size 1.27 1.27)) (hide yes)))
  (property "Description" "Open Hardware logo, small" (at 275.59 173.99 0) (effects (font (size 1.27 1.27)) (hide yes))))
 (symbol
  (lib_id "00_project_library:octoprobe_MountingHole")
  (at 104.14 96.52 0)
  (unit 1)
  (exclude_from_sim no)
  (in_bom no)
  (on_board yes)
  (dnp no)
  (fields_autoplaced yes)
  (property "Reference" "H1307" (at 106.68 95.2499 0) (effects (font (size 1.27 1.27)) (justify left)))
  (property "Value" "octoprobe_MountingHole" (at 106.68 97.7899 0) (effects (font (size 1.27 1.27)) (justify left)))
  (property "Footprint" "MountingHole:MountingHole_3.2mm_M3_DIN965_Pad" (at 104.14 96.52 0) (effects (font (size 1.27 1.27)) (hide yes)))
  (property "Datasheet" "~" (at 104.14 96.52 0) (effects (font (size 1.27 1.27)) (hide yes)))
  (property "Description" "Mounting Hole without connection" (at 104.14 96.52 0) (effects (font (size 1.27 1.27)) (hide yes)))
  (pin "1"))
 (symbol
  (lib_id "00_project_library:JLCPCB_ToolingHole")
  (at 41.91 118.11 0)
  (unit 1)
  (exclude_from_sim no)
  (in_bom no)
  (on_board yes)
  (dnp no)
  (property "Reference" "TH1302" (at 45.72 116.84 0) (effects (font (size 1.27 1.27)) (justify left)))
  (property "Value" "JLCPCB Tooling Hole" (at 45.72 119.38 0) (effects (font (size 1.27 1.27)) (justify left)))
  (property "Footprint" "00_project_library:JLCPCB_ToolingHole" (at 41.91 121.92 0) (effects (font (size 1.27 1.27)) (hide yes)))
  (property "Datasheet" "https://jlcpcb.com/help/article/47-How-to-add-tooling-holes-for-PCB-assembly-order" (at 41.91 129.54 0) (effects (font (size 1.27 1.27)) (hide yes)))
  (property "Description" "https://www.youtube.com/watch?v=C7-8nUU6e3E" (at 41.91 125.73 0) (effects (font (size 1.27 1.27)) (hide yes))))
 (symbol
  (lib_id "00_project_library:JLCPCB_ToolingHole")
  (at 41.91 111.76 0)
  (unit 1)
  (exclude_from_sim no)
  (in_bom no)
  (on_board yes)
  (dnp no)
  (property "Reference" "TH1301" (at 45.72 110.49 0) (effects (font (size 1.27 1.27)) (justify left)))
  (property "Value" "JLCPCB Tooling Hole" (at 45.72 113.03 0) (effects (font (size 1.27 1.27)) (justify left)))
  (property "Footprint" "00_project_library:JLCPCB_ToolingHole" (at 41.91 115.57 0) (effects (font (size 1.27 1.27)) (hide yes)))
  (property "Datasheet" "https://jlcpcb.com/help/article/47-How-to-add-tooling-holes-for-PCB-assembly-order" (at 41.91 123.19 0) (effects (font (size 1.27 1.27)) (hide yes)))
  (property "Description" "https://www.youtube.com/watch?v=C7-8nUU6e3E" (at 41.91 119.38 0) (effects (font (size 1.27 1.27)) (hide yes))))
 (symbol
  (lib_id "power:GND")
  (at 213.36 149.86 0)
  (unit 1)
  (exclude_from_sim no)
  (in_bom yes)
  (on_board yes)
  (dnp no)
  (fields_autoplaced yes)
  (property "Reference" "#PWR01303" (at 213.36 156.21 0) (effects (font (size 1.27 1.27)) (hide yes)))
  (property "Value" "GND" (at 213.36 154.94 0) (effects (font (size 1.27 1.27))))
  (property "Footprint" "" (at 213.36 149.86 0) (effects (font (size 1.27 1.27)) (hide yes)))
  (property "Datasheet" "" (at 213.36 149.86 0) (effects (font (size 1.27 1.27)) (hide yes)))
  (property "Description" "Power symbol creates a global label with name \"GND\" , ground" (at 213.36 149.86 0) (effects (font (size 1.27 1.27)) (hide yes)))
  (pin "1"))
 (symbol
  (lib_id "Connector_Generic:Conn_01x40")
  (at 260.35 96.52 0)
  (unit 1)
  (exclude_from_sim no)
  (in_bom no)
  (on_board yes)
  (dnp no)
  (property "Reference" "J1303" (at 254 41.91 0) (effects (font (size 1.27 1.27)) (justify left)))
  (property "Value" "Conn_02x20" (at 254 44.45 0) (effects (font (size 1.27 1.27)) (justify left)))
  (property "Footprint" "00_project_library:PinSocket_2x20_P2.54mm_Vertical-stackable_squarepad" (at 260.35 96.52 0) (effects (font (size 1.27 1.27)) (hide yes)))
  (property "Datasheet" "~" (at 260.35 96.52 0) (effects (font (size 1.27 1.27)) (hide yes)))
  (property "Description" "Generic connector, single row, 01x40, script generated (kicad-library-utils/schlib/autogen/connector/)" (at 260.35 96.52 0) (effects (font (size 1.27 1.27)) (hide yes)))
  (pin "1")
  (pin "10")
  (pin "11")
  (pin "12")
  (pin "13")
  (pin "14")
  (pin "15")
  (pin "16")
  (pin "17")
  (pin "18")
  (pin "19")
  (pin "2")
  (pin "20")
  (pin "21")
  (pin "22")
  (pin "23")
  (pin "24")
  (pin "25")
  (pin "26")
  (pin "27")
  (pin "28")
  (pin "29")
  (pin "3")
  (pin "30")
  (pin "31")
  (pin "32")
  (pin "33")
  (pin "34")
  (pin "35")
  (pin "36")
  (pin "37")
  (pin "38")
  (pin "39")
  (pin "4")
  (pin "40")
  (pin "5")
  (pin "6")
  (pin "7")
  (pin "8")
  (pin "9"))
 (symbol
  (lib_id "Connector_Generic:Conn_01x40")
  (at 243.84 96.52 0)
  (unit 1)
  (exclude_from_sim no)
  (in_bom no)
  (on_board yes)
  (dnp yes)
  (property "Reference" "J1302" (at 239.522 41.91 0) (effects (font (size 1.27 1.27)) (justify left)))
  (property "Value" "Conn_02x20" (at 239.522 44.45 0) (effects (font (size 1.27 1.27)) (justify left)))
  (property "Footprint" "00_project_library:PinSocket_2x20_P2.54mm_Vertical-stackable_squarepad" (at 243.84 96.52 0) (effects (font (size 1.27 1.27)) (hide yes)))
  (property "Datasheet" "~" (at 243.84 96.52 0) (effects (font (size 1.27 1.27)) (hide yes)))
  (property "Description" "Generic connector, single row, 01x40, script generated (kicad-library-utils/schlib/autogen/connector/)" (at 243.84 96.52 0) (effects (font (size 1.27 1.27)) (hide yes)))
  (pin "1")
  (pin "10")
  (pin "11")
  (pin "12")
  (pin "13")
  (pin "14")
  (pin "15")
  (pin "16")
  (pin "17")
  (pin "18")
  (pin "19")
  (pin "2")
  (pin "20")
  (pin "21")
  (pin "22")
  (pin "23")
  (pin "24")
  (pin "25")
  (pin "26")
  (pin "27")
  (pin "28")
  (pin "29")
  (pin "3")
  (pin "30")
  (pin "31")
  (pin "32")
  (pin "33")
  (pin "34")
  (pin "35")
  (pin "36")
  (pin "37")
  (pin "38")
  (pin "39")
  (pin "4")
  (pin "40")
  (pin "5")
  (pin "6")
  (pin "7")
  (pin "8")
  (pin "9")))
